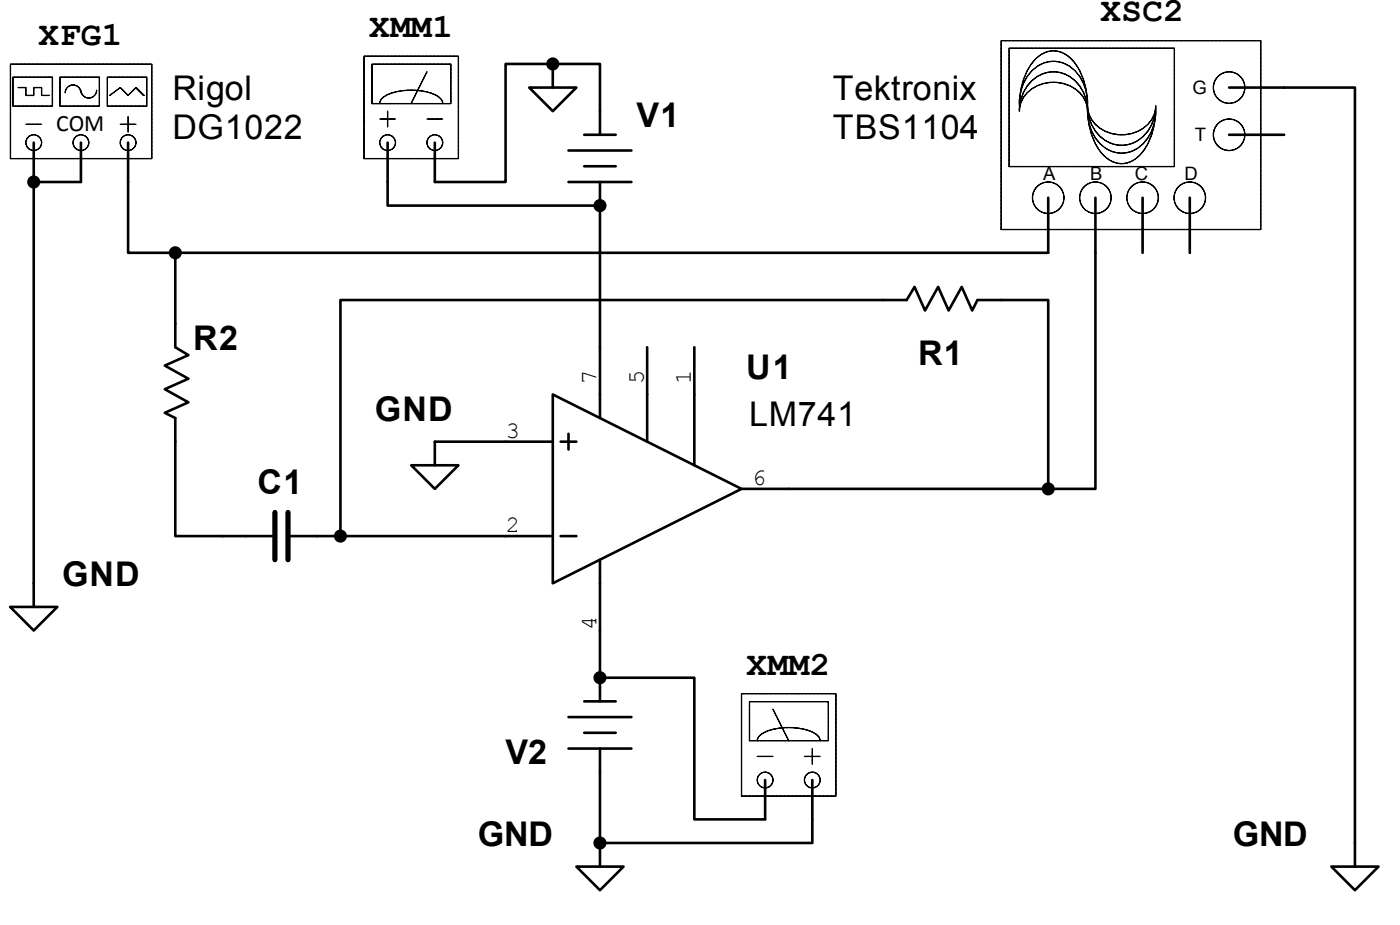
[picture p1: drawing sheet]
<svg xmlns="http://www.w3.org/2000/svg" width="141mm" height="93mm" viewBox="0 0 141 93" stroke-linecap="round" stroke-linejoin="round" font-family="sans-serif">
<path d="M101 4.1h26.3v19.1h-26.3z" fill="none" stroke="#000" stroke-width=".13"/>
<circle cx="105.8" cy="19.9" r="1.59" fill="#fff"/>
<circle cx="105.8" cy="19.9" r="1.59" fill="none" stroke="#000" stroke-width=".13"/>
<path d="M105.8 19.9v3.2" fill="none" stroke="#000" stroke-width=".26"/>
<circle cx="110.6" cy="19.9" r="1.59" fill="#fff"/>
<circle cx="110.6" cy="19.9" r="1.59" fill="none" stroke="#000" stroke-width=".13"/>
<path d="M110.6 19.9v3.2" fill="none" stroke="#000" stroke-width=".26"/>
<circle cx="124.1" cy="8.8" r="1.59" fill="#fff"/>
<circle cx="124.1" cy="8.8" r="1.59" fill="none" stroke="#000" stroke-width=".13"/>
<path d="M124.1 8.8h3.1" fill="none" stroke="#000" stroke-width=".26"/>
<circle cx="124.1" cy="13.6" r="1.59" fill="#fff"/>
<circle cx="124.1" cy="13.6" r="1.59" fill="none" stroke="#000" stroke-width=".13"/>
<path d="M124.1 13.6h3.1" fill="none" stroke="#000" stroke-width=".26"/>
<path d="M101.9 4.9h16.6v11.9h-16.6z" fill="#fff"/>
<path d="M101.9 4.9h16.6v11.9h-16.6zM102.9 10.7a6.7 6.7 0 0 1 1.7-4.8 2.46 2.46 0 0 1 3.9 .5 7.1 7.1 0 0 1 1.3 4.3" fill="none" stroke="#000" stroke-width=".13"/>
<circle cx="115.3" cy="19.9" r="1.59" fill="#fff"/>
<circle cx="115.3" cy="19.9" r="1.59" fill="none" stroke="#000" stroke-width=".13"/>
<path d="M115.3 19.9v3.2" fill="none" stroke="#000" stroke-width=".26"/>
<circle cx="120.1" cy="19.9" r="1.59" fill="#fff"/>
<g fill="none" stroke="#000" stroke-width=".13">
<path d="M102.9 10.4a4.2 4.2 0 0 1 2.7-4.1 3.3 3.3 0 0 1 3.9 2.5l.2 .8 .1 .8M103.9 8.4a3.2 3.2 0 0 1 5.3 .6l.3 .7 .2 .7 .1 .8a3.2 3.2 0 0 0-3.5-2.9 3.2 3.2 0 0 0-3.4 2.9 4.3 4.3 0 0 1 1-2.8zM109.8 10.9a6.7 6.7 0 0 0 1.7 4.8 2.46 2.46 0 0 0 3.9-.5 7.1 7.1 0 0 0 1.2-4.3M109.8 11.2a4.2 4.2 0 0 0 2.7 4.2 3.3 3.3 0 0 0 3.9-2.5l.2-.8v-.9M109.8 10.7a3.2 3.2 0 0 0 3.4 2.9 3.2 3.2 0 0 0 3.4-2.9 3.7 3.7 0 0 1-3.4 4 3.7 3.7 0 0 1-3.4-4z"/>
<circle cx="120.1" cy="19.9" r="1.59"/>
</g>
<path d="M120.1 19.9v5.6M127.2 8.8h2.4M127.2 13.6h2.4M105.8 23.1v2.4M110.6 23.1v2.4M115.3 23.1v2.4" fill="none" stroke="#000" stroke-width=".26"/>
<path d="M1.1 6.5h14.2v9.5h-14.2z" fill="#fff"/>
<path d="M1.1 6.5h14.2v9.5h-14.2z" fill="none" stroke="#000" stroke-width=".13"/>
<circle cx="12.9" cy="14.4" r=".79" fill="#fff"/>
<g fill="none" stroke="#000" stroke-width=".13">
<path d="M12.1 12.5h1.6"/>
<circle cx="12.9" cy="14.4" r=".79"/>
</g>
<path d="M12.9 14.4v1.6" fill="none" stroke="#000" stroke-width=".26"/>
<circle cx="8.2" cy="14.4" r=".79" fill="#fff"/>
<circle cx="8.2" cy="14.4" r=".79" fill="none" stroke="#000" stroke-width=".13"/>
<path d="M8.2 14.4v1.6" fill="none" stroke="#000" stroke-width=".26"/>
<circle cx="3.4" cy="14.4" r=".79" fill="#fff"/>
<g fill="none" stroke="#000" stroke-width=".13">
<path d="M2.6 12.5h1.6M12.9 11.7v1.6"/>
<circle cx="3.4" cy="14.4" r=".79"/>
</g>
<path d="M3.4 14.4v1.6" fill="none" stroke="#000" stroke-width=".26"/>
<path d="M10.9 7.8h3.9v2.9h-3.9z" fill="#fff"/>
<path d="M10.8 7.8h4v2.9h-4zM11.1 9.6l1-.8 .8 .8 .8-.8 .8 .8" fill="none" stroke="#000" stroke-width=".13"/>
<path d="M6.1 7.8h3.9v2.9h-3.9z" fill="#fff"/>
<path d="M6.1 7.8h3.9v2.9h-3.9zM6.6 9.4a.79 .79 0 0 1 .8-.8 .79 .79 0 0 1 .8 .8M8.2 9.1a.79 .79 0 0 0 .8 .8 .79 .79 0 0 0 .8-.8" fill="none" stroke="#000" stroke-width=".13"/>
<path d="M1.4 7.8h3.9v2.9h-3.9z" fill="#fff"/>
<path d="M1.3 7.8h4v2.9h-4zM1.8 8.8h.8v.8h.8v-.8h.8v.8h.8" fill="none" stroke="#000" stroke-width=".13"/>
<g fill="none" stroke="#000" stroke-width=".26">
<path d="M3.4 16v2.4M8.2 16v2.4M12.9 16v2.4M53.4 8.8h4.8l-2.4 2.4zM55.8 6.5v2.3M57.4 18.4h6.3M57.4 15.2h6.3M59 16.8h3.1M59 13.6h3.1M60.6 11.2v2.4M60.6 18.4v2.3M55.8 39.8l19 9.5-19 9.5z"/>
<path d="M60.6 35v7.2M65.3 35v9.6M70.1 35v11.9M51 44.6h4.8M51 54.1h4.8M56.6 44.6h1.6M56.6 54.1h1.6M57.4 43.8v1.5M60.6 56.5v7.1M74.8 49.3h4.8M57.4 75.5h6.3M57.4 72.3h6.3"/>
<path d="M59 73.9h3.1M59 70.7h3.1M60.6 68.4v2.3M60.6 75.5v2.4M58.2 87.4h4.7l-2.3 2.4zM60.6 85v2.4"/>
</g>
<path d="M36.8 5.7h9.5v10.3h-9.5z" fill="#fff"/>
<path d="M36.7 5.7h9.6v10.3h-9.6z" fill="none" stroke="#000" stroke-width=".13"/>
<path d="M37.6 6.5h7.9v4h-7.9z" fill="#fff"/>
<path d="M37.5 6.5h8v4h-8zM43.1 7.2l-1.6 3.2" fill="none" stroke="#000" stroke-width=".13"/>
<circle cx="39.1" cy="14.4" r=".79" fill="#fff"/>
<circle cx="39.1" cy="14.4" r=".79" fill="none" stroke="#000" stroke-width=".13"/>
<circle cx="43.9" cy="14.4" r=".79" fill="#fff"/>
<g fill="none" stroke="#000" stroke-width=".13">
<path d="M38.3 10.4a1.43 1.43 0 0 1 1.2-1 6 6 0 0 1 4.9 .4l.2 .3 .1 .3M38.3 12h1.6M39.1 11.2v1.6M43.1 12h1.6"/>
<circle cx="43.9" cy="14.4" r=".79"/>
</g>
<path d="M39.1 14.4v4M43.9 14.4v4" fill="none" stroke="#000" stroke-width=".26"/>
<path d="M74.9 70h9.5v10.3h-9.5z" fill="#fff"/>
<path d="M74.8 70h9.6v10.3h-9.6z" fill="none" stroke="#000" stroke-width=".13"/>
<path d="M75.7 70.8h7.9v3.9h-7.9z" fill="#fff"/>
<path d="M75.6 70.8h8v3.9h-8zM78 71.5l1.6 3.2" fill="none" stroke="#000" stroke-width=".13"/>
<circle cx="82" cy="78.7" r=".79" fill="#fff"/>
<circle cx="82" cy="78.7" r=".79" fill="none" stroke="#000" stroke-width=".13"/>
<circle cx="77.2" cy="78.7" r=".79" fill="#fff"/>
<g fill="none" stroke="#000" stroke-width=".13">
<path d="M76.4 74.7a1.43 1.43 0 0 1 1.2-1 6 6 0 0 1 4.9 .4l.2 .3 .1 .3M76.4 76.3h1.6M81.2 76.3h1.6M82 75.5v1.6"/>
<circle cx="77.2" cy="78.7" r=".79"/>
</g>
<g fill="none" stroke="#000" stroke-width=".26">
<path d="M8.2 18.4h-4.8v42.8M12.9 18.4v7.1h4.8M39.1 18.4v2.3h21.5v14.3M60.6 11.2v-4.7h-9.6v11.9h-7.1M129.6 8.8h7.2v78.6M17.7 25.5v9.5l1.3 .8-2.4 1.1 2.4 1.3-2.4 1.1 2.4 1.3-2.4 1 1.1 .6v11.9h9.8M17.7 25.5h88.1M110.6 25.5v23.8h-4.8M29.3 54.1h21.7M41.5 46.9h4.8l-2.4 2.4zM51 44.6h-7.1v2.3M79.6 49.3h26.2"/>
<path d="M105.8 49.3v-19h-7.1l-.6 1-1-2.4-1.4 2.4-1-2.4-1.3 2.4-1.1-2.4-.8 1.4h-57.1v23.8M1 61.2h4.8l-2.4 2.4zM60.6 77.9v7.1h21.4v-6.3M60.6 63.6v4.8h9.5v14.3h7.1v-4M134.4 87.4h4.7l-2.3 2.4z"/>
<circle cx="3.4" cy="18.4" r=".53"/>
<circle cx="55.8" cy="6.5" r=".53"/>
<circle cx="17.7" cy="25.5" r=".53"/>
<circle cx="60.6" cy="20.7" r=".53"/>
<circle cx="34.4" cy="54.1" r=".53"/>
<circle cx="105.8" cy="49.3" r=".53"/>
<circle cx="60.6" cy="68.4" r=".53"/>
<circle cx="60.6" cy="85" r=".53"/>
</g>
<g fill="#000">
<circle cx="3.4" cy="18.4" r=".53"/>
<circle cx="55.8" cy="6.5" r=".53"/>
<circle cx="17.7" cy="25.5" r=".53"/>
<circle cx="60.6" cy="20.7" r=".53"/>
<circle cx="34.4" cy="54.1" r=".53"/>
<circle cx="105.8" cy="49.3" r=".53"/>
<circle cx="60.6" cy="68.4" r=".53"/>
<circle cx="60.6" cy="85" r=".53"/>
</g>
<path d="M27.7 51.7v4.8M29.1 51.7v4.8" fill="none" stroke="#000" stroke-width=".53"/>
<g font-size="3.4">
<text x="58.7" y="-.4">GND</text>
<text x="3.9" y="4.6">XFG1</text>
<text x="37.3" y="3.8">XMM1</text>
<text x="111.1" y="2.2">XSC2</text>
<text x="17.4" y="10.1">Rigol</text>
<text x="84.1" y="10.1">Tektronix</text>
<text x="17.4" y="14.1">DG1022</text>
<text x="64.3" y="12.8">V1</text>
<text x="84.1" y="14.1">TBS1104</text>
<text x="19.5" y="35.3">R2</text>
<text x="75.3" y="38.2">U1</text>
<text x="92.7" y="36.9">R1</text>
<text x="37.8" y="42.5">GND</text>
<text x="75.6" y="42.9">LM741</text>
<text x="26" y="49.9">C1</text>
<text x="6.3" y="59.1">GND</text>
<text x="75.4" y="68.1">XMM2</text>
<text x="51" y="77.1">V2</text>
<text x="48.2" y="85.3">GND</text>
<text x="124.4" y="85.3">GND</text>
</g>
<g font-size="2.4">
<text x="5.7" y="13.2">COM</text>
<text x="60.2" y="38.7" transform="rotate(-90 60.2 38.7)">7</text>
<text x="65" y="38.7" transform="rotate(-90 65 38.7)">5</text>
<text x="69.7" y="38.7" transform="rotate(-90 69.7 38.7)">1</text>
<text x="51.1" y="44.1">3</text>
<text x="51.1" y="53.7">2</text>
<text x="75.9" y="48.9">6</text>
<text x="60.2" y="63.6" transform="rotate(-90 60.2 63.6)">4</text>
</g>
<g font-size="1.9">
<text x="120.4" y="9.5">G</text>
<text x="120.6" y="14.2">T</text>
<text x="105.3" y="18.2">A</text>
<text x="110" y="18.2">B</text>
<text x="114.6" y="18.2">C</text>
<text x="119.5" y="18.2">D</text>
</g>
</svg>
